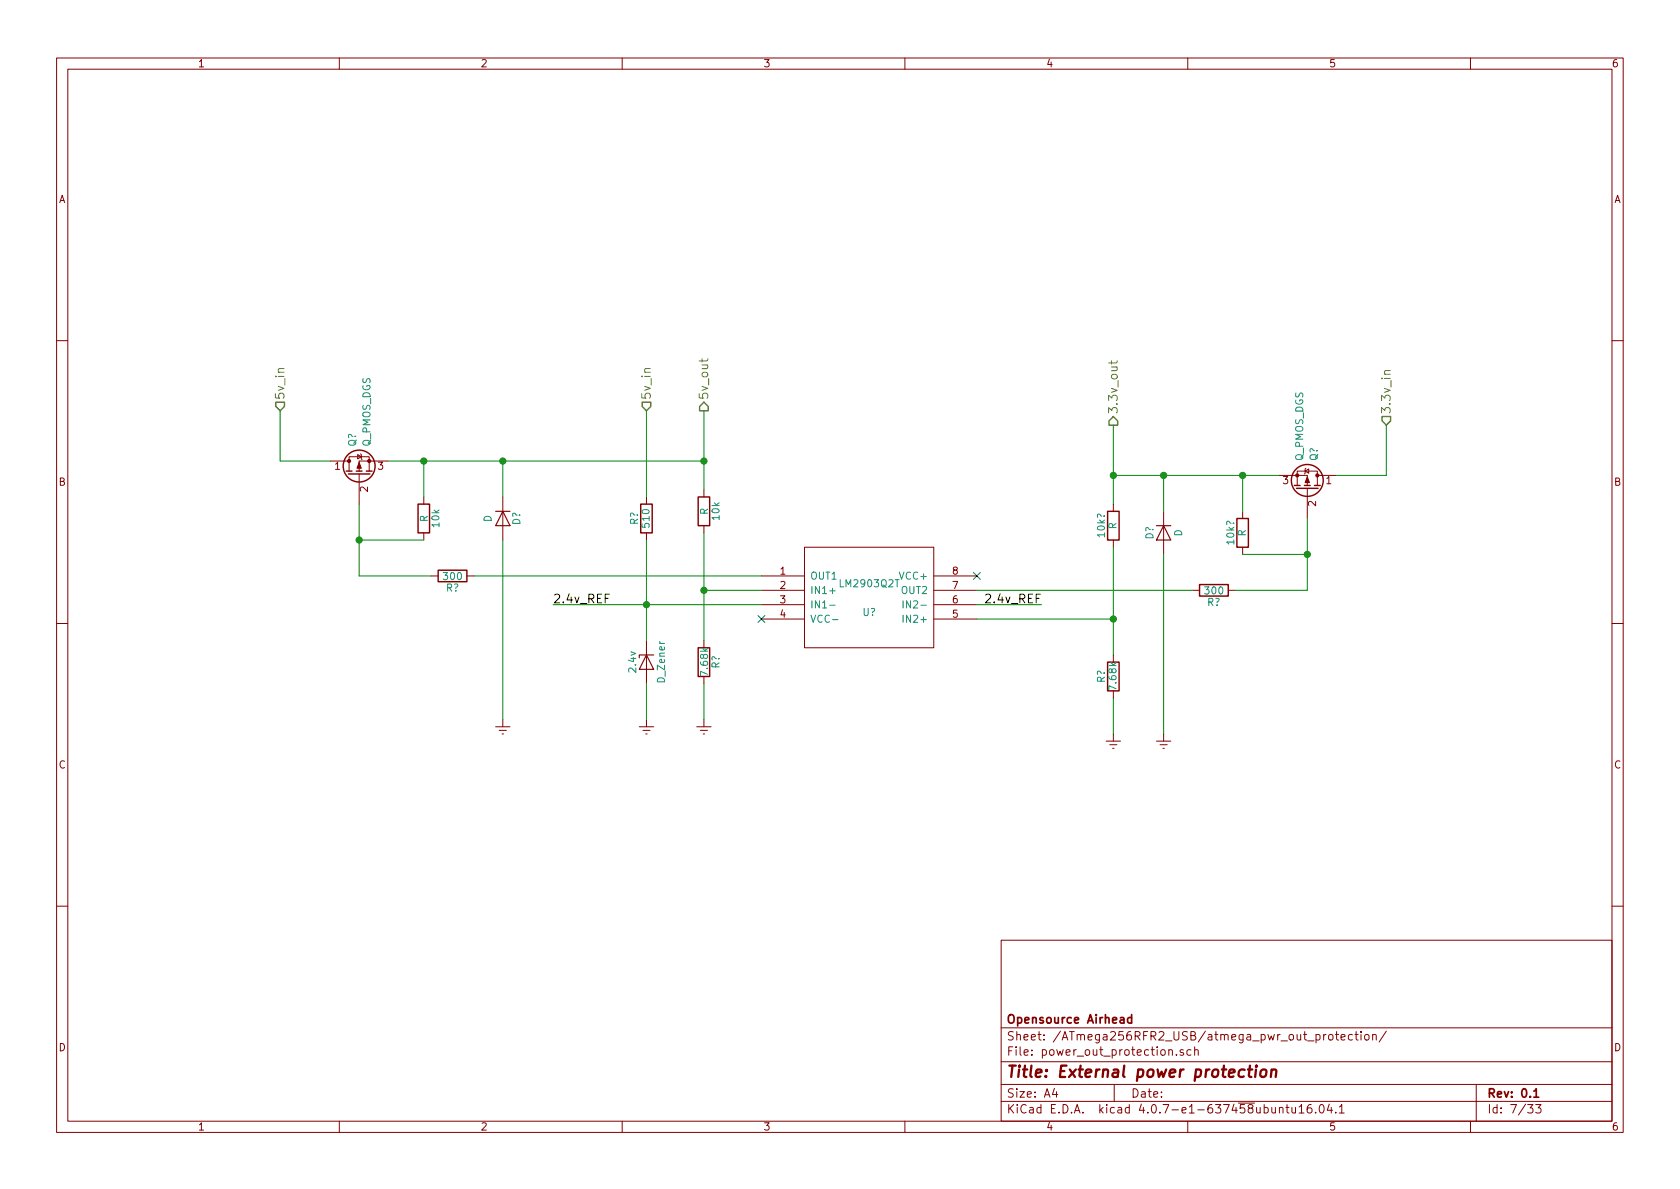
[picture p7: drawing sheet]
<svg xmlns="http://www.w3.org/2000/svg" width="297mm" height="210mm" viewBox="0 0 297 210" stroke-linecap="round" stroke-linejoin="round" font-family="sans-serif">
<g fill="none" stroke="#840000" stroke-width=".18">
<path d="M10 10.3h277v189.9h-277zM12 12.2h273v186.1h-273zM60 10.3v1.9M110 10.3v1.9M160 10.3v1.9M210 10.3v1.9M260 10.3v1.9M10 60.2h2M285 60.2h2M58.4 81.5h3.3M61.7 81.5v-.7h3.6v2.5M61.7 81.5v1.8"/>
<path d="M63.2 80.4l.7 .4-.7 .3zM63.5 83.8v5.3M63.8 80.3l.1 .1v.7l.1 .2M68.6 81.5h-5.1v1.8M74.9 87.9v1.2M74.9 94.2v1.3M88.9 87.9v7.6M114.3 87.9v1.2M114.3 94.2v1.3M124.5 86.6v1.3M124.5 93v1.2M142.2 96.8h22.9v17.7h-22.9z"/>
<path d="M196.8 89.1v1.3M196.8 95.5v1.3M205.7 90.4v7.6M219.7 90.4v1.3M219.7 96.8v1.2M226.1 84.1h5v1.7M230.8 83.3l.6-.4v.8zM230.9 82.8l-.1 .1v.8l-.2 .1M231.1 86.4v5.3M232.9 84.1v-.8h-3.5v2.5M232.9 84.1v1.7M232.9 84.1h3.3"/>
<path d="M10 110.3h2M76.2 101.8h1.3M82.5 101.8h1.3M114.3 113.3v7.6M124.5 113.3v1.2M124.5 119.6v1.3M134.6 101.8h7.6M134.6 104.4h7.6M134.6 106.9h7.6M134.6 109.5h7.6M165.1 101.8h7.6M165.1 104.4h7.6"/>
<path d="M165.1 106.9h7.6M165.1 109.5h7.6M196.8 115.8v1.3M210.8 104.4h1.3M217.2 104.4h1.2M285 110.3h2M87.6 128.5h2.6M88.3 129.2h1.2M88.8 129.8h.2M88.9 127.2v1.3M113 128.5h2.6M113.7 129.2h1.2"/>
<path d="M114.2 129.8h.2M114.3 127.2v1.3M123.2 128.5h2.5M123.8 129.2h1.3M124.3 129.8h.3M124.5 127.2v1.3M195.6 131.1h2.5M196.2 131.7h1.3M196.7 132.3h.3M196.8 122.2v1.2M196.8 129.8v1.3M204.5 131.1h2.5"/>
<path d="M205.1 131.7h1.3M205.6 132.3h.3M205.7 129.8v1.3M10 160.2h2M177 166.3h108v32h-108zM285 160.2h2M60 198.3v1.9M110 198.3v1.9M160 198.3v1.9M177 194.8h108M177 191.8h108M177 187.8h108"/>
<path d="M177 181.8h108M186.4 192.5l-.3 1h.9M186.8 193v1M197 191.8v3M206.7 185.7l.2-.1 .3 .1 .1 .9M208 186.5v.1M209.2 185.7a.37 .37 0 0 0-.6 .1l.1 .2 .5 .2 .1 .1-.2 .3-.5-.1M210 198.3v1.9M210.6 185.7l-.5-.1-.2 .3v.6l.2 .1 .5-.1M211.2 185.7l.2-.1 .4 .1 .1 .9M211.2 185.1v1.5M226.2 196l.2-.2 .4 .1v.9"/>
<path d="M226.2 195.8v1M227.4 195.8h.5M227.6 195.3v1.3l.3 .2M228.4 195.8l.1 .9 .4 .1 .2-.1M229.1 195.8v1M229.7 195.8l.4-.5v1.5M229.7 196.8h.9M231.8 195.3a.59 .59 0 0 0-.7 .7l.1 .7 .2 .1 .5-.1 .1-.5-.2-.2-.4-.1-.3 .3M232.6 196.7v.1M233.4 195.5l.2-.2a.81 .81 0 0 1 .6 .6 .81 .81 0 0 1-.3 .8l-.1 .1a.79 .79 0 0 1-.4-1.3zM235 183.1l.2-.2 .4 .2 .1 .5-.1 .2-.4 .1-.2-.1zM235 195.2l-.3 1.1h.9"/>
<path d="M235.4 195.8v1M236.1 182.9h.6M236.2 196.7v.1M236.3 182.4v1.3l.4 .2M236.8 195.8l.4-.5v1.5M236.8 196.8h.9M237.1 183.4l.7-.1v-.3l-.5-.1-.2 .2 .1 .7h.6M239.1 183l-.4-.1-.3 .3 .1 .6 .2 .1 .4-.1M239.6 182.9h.5M239.8 182.4v1.3l.3 .2M240.6 182.4v.2M240.6 182.9v1"/>
<path d="M241.4 183.1l.2-.2 .4 .2 .1 .5-.2 .2-.3 .1-.2-.1zM242.7 183.1l.2-.2 .4 .1v.9M242.7 182.9v1M245.1 182.3l-1.3 2M260 198.3v1.9M261 191.8v6.5M270.1 195.3h.9l-.5 .6 .5 .1v.7l-.2 .1-.7-.1M271.5 195.3h1l-.5 .6 .4 .1v.7l-.2 .1-.7-.1"/>
</g>
<path d="M200.1 179.4v1.5M200.1 180l-.5-.1-.2 .3v.6l.2 .1 .5-.1M271.2 193l.4-.5v1.5M271.2 194h.9" fill="none" stroke="#840000" stroke-width=".3"/>
<path d="M220.6 189.1h.8M221 188.4l-.2 1.8 .1 .1 .4 .1M222.1 189.1l-.2 1.3M222.1 188.4v.2l.1-.1-.1-.1v.2M223 189.3a.51 .51 0 0 1 .5-.2 .51 .51 0 0 1 .4 .4v.6a.54 .54 0 0 1-.6 .4 .54 .54 0 0 1-.5-.4zM224.8 189.3a.52 .52 0 0 1 .9 .1l-.1 1M224.8 189.1l-.1 1.3" fill="none" stroke="#840000" stroke-width=".41"/>
<path d="M48.8 71.1h1.5v.8l-.8 .7-.7-.7zM113.5 71.1h1.6v.8l-.8 .7-.8-.7zM124.5 71.1l.7 .8v.7h-1.5v-.7zM196.8 73.7l.8 .7v.8h-1.5v-.8zM244.3 73.7h1.6v.7l-.8 .8-.8-.8z" fill="none" stroke="#848400" stroke-width=".25"/>
<path d="M124.1 63.4v.6M125.1 63.4l-.2 .4h-1.3M196.5 63.8v.6M197.5 63.8l-.2 .4h-1.3M245.8 65.5h-.8a.37 .37 0 0 0-.2 .3 .37 .37 0 0 0 .1 .4" fill="none" stroke="#848400" stroke-width=".18"/>
<g fill="none" stroke="#840000" stroke-width=".25">
<path d="M61.2 83.3h1M61.6 83.8h3.8M63 83.3h1M64.8 83.3h1M73.9 89.1h2v5.1h-2zM113.3 89.1h2v5.1h-2zM123.4 87.9h2.1v5.1h-2.1zM195.8 90.4h2.1v5.1h-2.1zM218.7 91.7h2v5.1h-2zM228.9 85.8h1M229.2 86.4h3.8M230.6 85.8h1"/>
<path d="M232.4 85.8h1M77.5 100.8h5v2.1h-5zM123.4 114.5h2.1v5.1h-2.1zM195.8 117.1h2.1v5.1h-2.1zM212.1 103.4h5.1v2h-5.1z"/>
<circle cx="63.5" cy="82.4" r="2.82"/>
<circle cx="231.1" cy="85" r="2.82"/>
</g>
<g fill="#840000" stroke="#840000" stroke-width=".18">
<path d="M63.5 81.8l.4 1h-.8z"/>
<path d="M231.1 84.3l.4 1h-.7z"/>
<circle cx="65.3" cy="81.5" r=".28"/>
<circle cx="61.7" cy="81.5" r=".28"/>
<circle cx="229.4" cy="84.1" r=".28"/>
<circle cx="232.9" cy="84.1" r=".28"/>
</g>
<path d="M146.7 104.5h1M146.7 107h1M147.2 109.6h1M159.7 106.2v1.3M159.7 108.8v1.3" fill="none" stroke="#008484" stroke-width=".18"/>
<path d="M87.6 90.4h2.6M88.9 90.4l1.3 2.6h-2.6zM204.5 93h2.5M205.7 93l1.3 2.5h-2.5zM114.3 115.8l1.3 2.6h-2.6zM115.6 115.8h-2.6v.5" fill="none" stroke="#840000" stroke-width=".2"/>
<g fill="none" stroke="#008400" stroke-width=".18">
<path d="M49.5 72.6v8.9h8.9M114.3 72.6v15.3M124.5 72.6v14M196.8 75.2v13.9M245.1 75.2v8.9h-8.9M63.5 89.1v12.7h12.7M63.5 95.5h11.4M68.6 81.5h55.9M74.9 81.5v6.4M88.9 81.5v6.4M88.9 95.5v31.7M114.3 95.5v17.8"/>
<path d="M124.5 94.2v19.1M196.8 96.8v19M196.8 84.1h29.3M205.7 84.1v6.3M205.7 98v31.8M219.7 84.1v6.3M219.7 98h11.4M231.1 91.7v12.7h-12.7M83.8 101.8h50.8M97.8 106.9h36.8M124.5 104.4h10.1M172.7 104.4h38.1"/>
<path d="M172.7 106.9h11.4M172.7 109.5h24.1M114.3 120.9v6.3M124.5 120.9v6.3M196.8 123.4v6.4"/>
</g>
<g fill="#008400" stroke="#008400" stroke-width=".25">
<circle cx="124.5" cy="104.4" r=".51"/>
<circle cx="114.3" cy="106.9" r=".51"/>
<circle cx="124.5" cy="81.5" r=".51"/>
<circle cx="74.9" cy="81.5" r=".51"/>
<circle cx="63.5" cy="95.5" r=".51"/>
<circle cx="88.9" cy="81.5" r=".51"/>
<circle cx="196.9" cy="84.1" r=".51"/>
<circle cx="219.7" cy="84.1" r=".51"/>
<circle cx="231.1" cy="98" r=".51"/>
<circle cx="205.7" cy="84.1" r=".51"/>
<circle cx="196.9" cy="109.5" r=".51"/>
</g>
<path d="M134 108.9l1.2 1.2M135.2 108.9l-1.2 1.2M172.1 101.2l1.2 1.3M173.3 101.2l-1.2 1.3" fill="none" stroke="#000084" stroke-width=".18"/>
<text font-size="2.8" fill="#840000" x="178" y="190.5">Title: External power protection</text>
<g font-size="2.1" fill="#848400">
<text x="50.3" y="70.7" transform="rotate(-90 50.3 70.7)">5v_in</text>
<text x="115.1" y="70.7" transform="rotate(-90 115.1 70.7)">5v_in</text>
<text x="125.2" y="70.7" transform="rotate(-90 125.2 70.7)">5v_out</text>
<text x="197.6" y="73.2" transform="rotate(-90 197.6 73.2)">3.3v_out</text>
<text x="245.9" y="73.2" transform="rotate(-90 245.9 73.2)">3.3v_in</text>
</g>
<g font-size="2.1">
<text x="97.8" y="106.7">2.4v_REF</text>
<text x="174.6" y="106.7">2.4v_REF</text>
</g>
<g font-size="2.1" fill="#840000">
<text x="178" y="184">Sheet: /ATmega256RFR2_USB/atmega_pwr_out_protection/</text>
<text x="178" y="181">Opensource Airhead</text>
<text x="178" y="186.7">File: power_out_protection.sch</text>
<text x="178" y="196.9">KiCad E.D.A. kicad 4.0.7-e1-637458ubuntu16.04.1</text>
<text x="178" y="194.1">Size: A4</text>
<text x="200" y="194.1">Date:</text>
<text x="263" y="194.1">Rev: 0.1</text>
<text x="263" y="196.9">Id: 7/33</text>
</g>
<g font-size="1.8" fill="#840000">
<text x="35" y="11.9">1</text>
<text x="85" y="11.9">2</text>
<text x="135" y="11.9">3</text>
<text x="185" y="11.9">4</text>
<text x="235" y="11.9">5</text>
<text x="285" y="11.9">6</text>
<text x="10.4" y="35.9">A</text>
<text x="285.4" y="35.9">A</text>
<text x="59.2" y="83.1">1</text>
<text x="66.8" y="83.1">3</text>
<text x="10.4" y="85.9">B</text>
<text x="65" y="87" transform="rotate(-90 65 87)">2</text>
<text x="226.8" y="85.6">3</text>
<text x="232.7" y="89.5" transform="rotate(-90 232.7 89.5)">2</text>
<text x="234.5" y="85.6">1</text>
<text x="285.4" y="85.9">B</text>
<text x="137.9" y="101.6">1</text>
<text x="168.4" y="101.6">8</text>
<text x="137.9" y="104.1">2</text>
<text x="137.9" y="106.7">3</text>
<text x="168.4" y="106.7">6</text>
<text x="168.4" y="104.1">7</text>
<text x="137.9" y="109.2">4</text>
<text x="168.4" y="109.2">5</text>
<text x="10.4" y="135.9">C</text>
<text x="285.4" y="135.9">C</text>
<text x="10.4" y="185.9">D</text>
<text x="285.4" y="185.9">D</text>
<text x="35" y="199.9">1</text>
<text x="85" y="199.9">2</text>
<text x="135" y="199.9">3</text>
<text x="185" y="199.9">4</text>
<text x="235" y="199.9">5</text>
<text x="285" y="199.9">6</text>
</g>
<g font-size="1.8" fill="#008484">
<text x="62.9" y="79" transform="rotate(-90 62.9 79)">Q?</text>
<text x="65.5" y="79" transform="rotate(-90 65.5 79)">Q_PMOS_DGS</text>
<text x="230.4" y="81.6" transform="rotate(-90 230.4 81.6)">Q_PMOS_DGS</text>
<text x="232.9" y="81.5" transform="rotate(-90 232.9 81.5)">Q?</text>
<text x="75.6" y="92.3" transform="rotate(-90 75.6 92.3)">R</text>
<text x="77.7" y="93.2" transform="rotate(-90 77.7 93.2)">10k</text>
<text x="86.9" y="92.3" transform="rotate(-90 86.9 92.3)">D</text>
<text x="92" y="92.9" transform="rotate(-90 92 92.9)">D?</text>
<text x="112.8" y="92.8" transform="rotate(-90 112.8 92.8)">R?</text>
<text x="114.8" y="93.2" transform="rotate(-90 114.8 93.2)">510</text>
<text x="125.2" y="91.1" transform="rotate(-90 125.2 91.1)">R</text>
<text x="127.2" y="91.9" transform="rotate(-90 127.2 91.9)">10k</text>
<text x="195.4" y="94.9" transform="rotate(-90 195.4 94.9)">10k?</text>
<text x="197.4" y="93.6" transform="rotate(-90 197.4 93.6)">R</text>
<text x="203.9" y="95.4" transform="rotate(-90 203.9 95.4)">D?</text>
<text x="209" y="94.9" transform="rotate(-90 209 94.9)">D</text>
<text x="220.2" y="94.9" transform="rotate(-90 220.2 94.9)">R</text>
<text x="218.2" y="96.2" transform="rotate(-90 218.2 96.2)">10k?</text>
<text x="78.5" y="102.6">300</text>
<text x="78.8" y="104.6">R?</text>
<text x="143.3" y="102.5">OUT1</text>
<text x="143.3" y="105">IN1+</text>
<text x="143.3" y="107.6">IN1-</text>
<text x="148.7" y="103.8">LM2903Q2T</text>
<text x="159.3" y="102.5">VCC+</text>
<text x="159.4" y="105">OUT2</text>
<text x="160.7" y="107.6">IN2-</text>
<text x="213.2" y="105.1">300</text>
<text x="213.4" y="107.1">R?</text>
<text x="143.3" y="110.1">VCC-</text>
<text x="152.5" y="108.9">U?</text>
<text x="160.3" y="110.1">IN2+</text>
<text x="112.5" y="118.8" transform="rotate(-90 112.5 118.8)">2.4v</text>
<text x="125.2" y="119.3" transform="rotate(-90 125.2 119.3)">7.68k</text>
<text x="127.2" y="118.2" transform="rotate(-90 127.2 118.2)">R?</text>
<text x="117.6" y="120.6" transform="rotate(-90 117.6 120.6)">D_Zener</text>
<text x="195.4" y="120.8" transform="rotate(-90 195.4 120.8)">R?</text>
<text x="197.4" y="121.8" transform="rotate(-90 197.4 121.8)">7.68k</text>
</g>
</svg>
